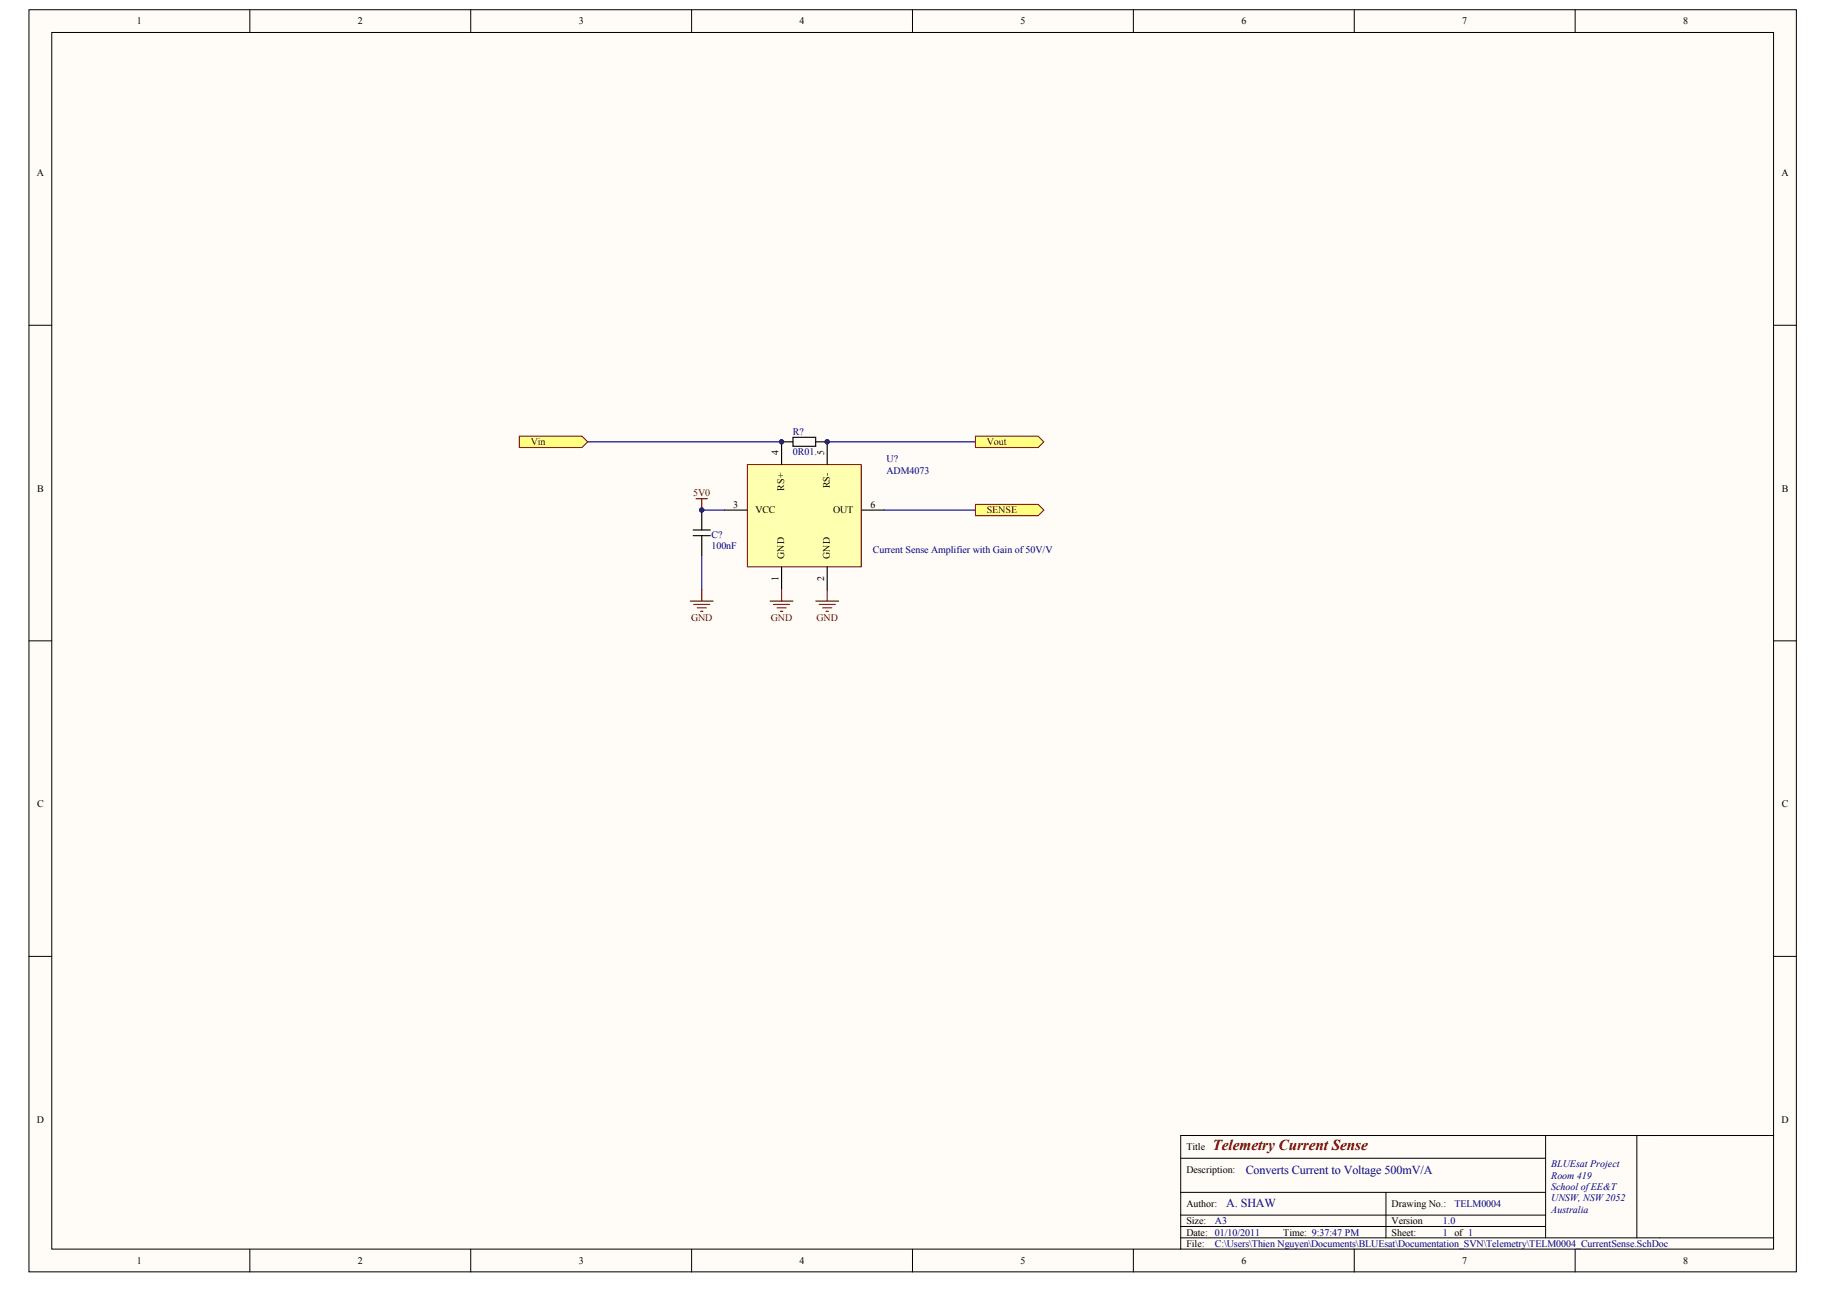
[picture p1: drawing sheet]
<svg xmlns="http://www.w3.org/2000/svg" width="287mm" height="202mm" viewBox="0 0 287 202" stroke-linecap="round" stroke-linejoin="round" font-family="sans-serif">
<g fill="#fffcf8" stroke="#000" stroke-width=".16">
<path d="M4.5 1.5h277.3v198h-277.3z"/>
<path d="M8.1 5.1h270.2v190.8h-270.2z"/>
</g>
<g fill="none" stroke="#000" stroke-width=".16">
<path d="M39.2 1.5v3.6M73.9 1.5v3.6M108.5 1.5v3.6M143.2 1.5v3.6M177.8 1.5v3.6M212.5 1.5v3.6M247.1 1.5v3.6M4.5 51h3.6M278.3 51h3.6M4.5 100.5h3.6M278.3 100.5h3.6M4.5 150h3.6"/>
<path d="M278.3 150h3.6M242.5 178.1v16M260.4 178.1h-75.2v17.8M278.3 178.1h-21.5v16M39.2 195.9v3.6M73.9 195.9v3.6M108.5 195.9v3.6M143.2 195.9v3.6M177.8 195.9v3.6M185.2 187h57.3M185.2 194.1h93.1M185.2 190.6h57.3"/>
<path d="M185.2 192.3h57.3M185.2 181.6h57.3M212.5 195.9v3.6M217.5 187v7.1M247.1 195.9v3.6"/>
</g>
<path d="M117.3 72.9h17.8v16h-17.8z" fill="#ffffb0" stroke="#800000" stroke-width=".16"/>
<path d="M110.1 80v3.1M113.7 80h3.6M124.4 68.6h3.6v1.4h-3.6zM124.4 69.3h-1.8v3.6M128 69.3h1.8v3.6M135.2 80h3.5M108.8 83.1h2.6M108.8 84h2.6M110.1 84v3.1M122.6 88.9v3.6M129.8 88.9v3.6" fill="none" stroke="#000" stroke-width=".18"/>
<path d="M92.2 69.3h30.4M110.1 80h3.6M129.8 69.3h23.2M138.7 80h14.3M110.1 87.1v5.4" fill="none" stroke="#000080" stroke-width=".18"/>
<g fill="none" stroke="#800000" stroke-width=".18">
<path d="M109.2 78.2h1.8M110.1 78.2v1.8M108.3 94.3h3.6M108.9 94.8h2.5M109.4 95.3h1.4M109.9 95.9h.4M110.1 92.5v1.8M120.8 94.3h3.6M121.4 94.8h2.5M121.9 95.3h1.4M122.4 95.9h.4M122.6 92.5v1.8"/>
<path d="M128 94.3h3.6M128.5 94.8h2.5M129.1 95.3h1.4M129.6 95.9h.4M129.8 92.5v1.8"/>
</g>
<g fill="#ffff80" stroke="#800000" stroke-width=".16">
<path d="M153 79.1h9.9l.9 .9-.9 .9h-9.9z" fill-rule="evenodd"/>
<path d="M153 68.4h9.9l.9 .9-.9 .9h-9.9z" fill-rule="evenodd"/>
<path d="M81.5 68.4h9.8l.9 .9-.9 .9h-9.8z" fill-rule="evenodd"/>
</g>
<g fill="#000080" stroke="#000080" stroke-width=".16">
<circle cx="110.1" cy="80" r=".35"/>
<circle cx="122.6" cy="69.3" r=".35"/>
<circle cx="129.8" cy="69.3" r=".35"/>
</g>
<text font-size="2.4" fill="#800000" x="190.3" y="180.4">Telemetry Current Sense</text>
<g font-size="1.9" fill="#000080">
<text x="195.4" y="184.1">Converts Current to Voltage 500mV/A</text>
<text x="192.4" y="189.2">A. SHAW</text>
</g>
<g font-size="1.6">
<text x="21.5" y="3.8">1</text>
<text x="56.1" y="3.8">2</text>
<text x="90.8" y="3.8">3</text>
<text x="125.5" y="3.8">4</text>
<text x="160.1" y="3.8">5</text>
<text x="194.8" y="3.8">6</text>
<text x="229.4" y="3.8">7</text>
<text x="264.1" y="3.8">8</text>
<text x="5.8" y="27.7">A</text>
<text x="279.5" y="27.7">A</text>
<text x="122.1" y="71.4" transform="rotate(-90 122.1 71.4)">4</text>
<text x="129.3" y="71.4" transform="rotate(-90 129.3 71.4)">5</text>
<text x="5.8" y="77.1">B</text>
<text x="123" y="77" transform="rotate(-90 123 77)">RS+</text>
<text x="130.2" y="76.6" transform="rotate(-90 130.2 76.6)">RS-</text>
<text x="279.6" y="77.1">B</text>
<text x="115" y="79.6">3</text>
<text x="118.5" y="80.5">VCC</text>
<text x="130.7" y="80.5">OUT</text>
<text x="136.6" y="79.6">6</text>
<text x="123" y="87.7" transform="rotate(-90 123 87.7)">GND</text>
<text x="130.2" y="87.7" transform="rotate(-90 130.2 87.7)">GND</text>
<text x="122.1" y="91.1" transform="rotate(-90 122.1 91.1)">1</text>
<text x="129.3" y="91.1" transform="rotate(-90 129.3 91.1)">2</text>
<text x="5.8" y="126.6">C</text>
<text x="279.6" y="126.6">C</text>
<text x="5.8" y="176.1">D</text>
<text x="279.5" y="176.1">D</text>
<text x="186.1" y="180.4">Title</text>
<text x="186.1" y="183.9">Description:</text>
<text x="186.1" y="192">Size:</text>
<text x="186.1" y="189.3">Author:</text>
<text x="218.3" y="192">Version</text>
<text x="218.3" y="189.3">Drawing No.:</text>
<text x="186.1" y="193.8">Date:</text>
<text x="186.1" y="195.5">File:</text>
<text x="201.4" y="193.8">Time: 9:37:47 PM</text>
<text x="218.3" y="193.8">Sheet:</text>
<text x="21.5" y="198.2">1</text>
<text x="56.1" y="198.2">2</text>
<text x="90.8" y="198.2">3</text>
<text x="125.5" y="198.2">4</text>
<text x="160.1" y="198.2">5</text>
<text x="194.8" y="198.2">6</text>
<text x="229.4" y="198.2">7</text>
<text x="264.1" y="198.2">8</text>
</g>
<g font-size="1.6" fill="#800000">
<text x="83.3" y="69.8">Vin</text>
<text x="154.8" y="69.8">Vout</text>
<text x="108.8" y="77.8">5V0</text>
<text x="154.8" y="80.5">SENSE</text>
<text x="108.4" y="97.4">GND</text>
<text x="120.9" y="97.4">GND</text>
<text x="128.1" y="97.4">GND</text>
</g>
<g font-size="1.6" fill="#000080">
<text x="124.4" y="71.4">0R01.</text>
<text x="124.4" y="68.2">R?</text>
<text x="139.1" y="72.5">U?</text>
<text x="139.1" y="74.3">ADM4073</text>
<text x="111.6" y="86.1">100nF</text>
<text x="111.6" y="84.3">C?</text>
<text x="136.9" y="86.8">Current Sense Amplifier with Gain of 50V/V</text>
<text x="243.4" y="183.1">BLUEsat Project</text>
<text x="243.4" y="184.8">Room 419</text>
<text x="190.6" y="192">A3</text>
<text x="226.4" y="192">1.0</text>
<text x="228.2" y="189.3">TELM0004</text>
<text x="243.4" y="186.6">School of EE&amp;T</text>
<text x="243.4" y="188.4">UNSW, NSW2052</text>
<text x="243.4" y="190.2">Australia</text>
<text x="190.6" y="193.8">01/10/2011</text>
<text x="190.6" y="195.5">C:\Users\Thien Nguyen\Documents\BLUEsat\Documentation_SVN\Telemetry\TELM0004_CurrentSense.SchDoc</text>
<text x="226.4" y="193.8">1 of 1</text>
</g>
</svg>
